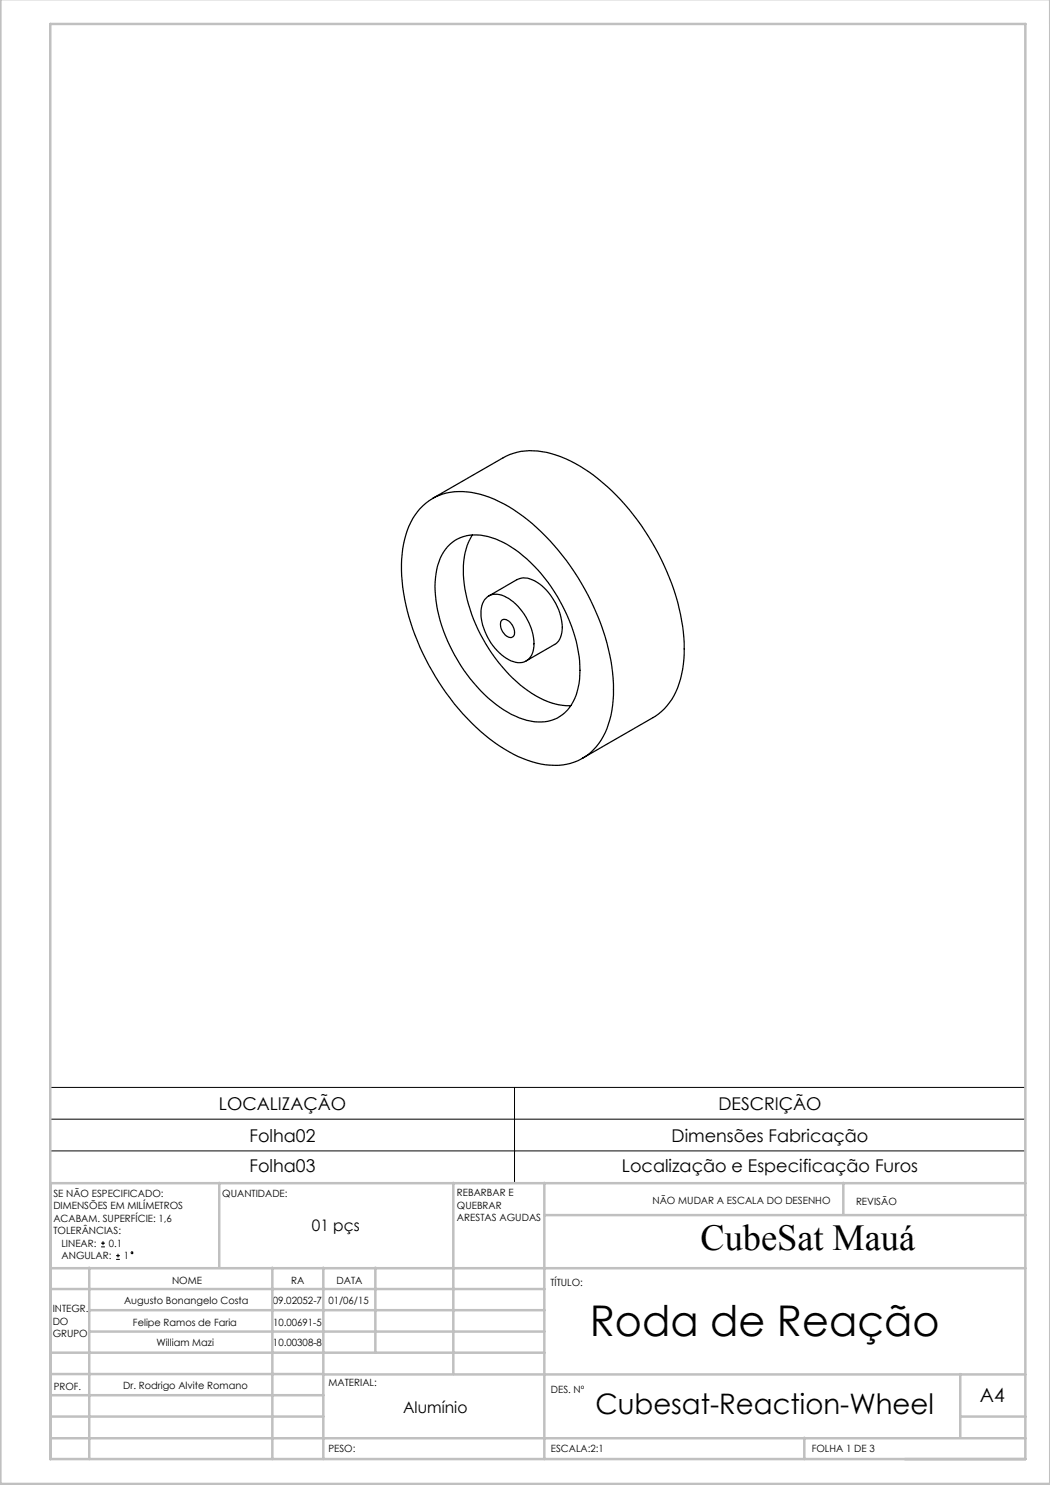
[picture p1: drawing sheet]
<svg xmlns="http://www.w3.org/2000/svg" width="210mm" height="297mm" viewBox="0 0 210 297" stroke-linecap="round" stroke-linejoin="round" font-family="sans-serif">
<g fill="none" stroke="#000" stroke-width=".2">
<path d="M10.1 217.5h195v19h-195zM102.9 217.5v19M10.1 223.8h195M10.1 230.2h195M20.2 249.4h.8M20.2 248.6h.8M20.6 248.2v.8M23.2 251.9h.8M23.2 251.1h.8M23.6 250.8v.7"/>
<circle cx="26.4" cy="250.5" r=".19"/>
</g>
<g fill="none" stroke="#c0c0c0" stroke-width=".5">
<path d="M.1 -.1v296.9h209.9v-296.9M10.1 4.8h195v287h-195zM10.1 236.6h195M43.9 236.6v16.9M90.7 236.6v38.2M108.9 236.6v55.2M168.7 236.6v6.3M10.1 257.8h98.8M10.1 253.6h195M17.9 253.5v38.3M54.5 253.5v38.3M64.7 253.5v38.3"/>
<path d="M75.1 253.5v17M108.9 243h96.2M10.1 270.5h98.8M10.1 279h54.6M10.1 274.8h54.6M17.9 266.3h91M17.9 262h91M64.7 274.9h140.4M192.1 274.8v12.7M10.1 283.3h54.6M10.1 287.7h195M160.9 287.5v4.3"/>
<path d="M192.1 283.3h13"/>
</g>
<path d="M86.5 99.7l14.1-8.2a13.1 13.1 0 0 1 11.5-.2 36.6 36.6 0 0 1 15.4 12.7 47.1 47.1 0 0 1 9.3 24.7 18.2 18.2 0 0 1-3.4 12.5l-1.1 1.1-1.2 1-14.6 8.4M84 101.7a11.1 11.1 0 0 1 11.2-3 28.4 28.4 0 0 1 13.9 8.5 48.4 48.4 0 0 1 13.5 28.5 19.4 19.4 0 0 1-2.8 13 11 11 0 0 1-11.6 4.1 29.4 29.4 0 0 1-14.7-9.1 48 48 0 0 1-13.2-28.6 19.1 19.1 0 0 1 3.2-12.8zM89.5 109.4a8 8 0 0 1 8.9-1.8 23.8 23.8 0 0 1 11.2 8.9 31.4 31.4 0 0 1 6.4 17.6 10.9 10.9 0 0 1-3.5 8.8 8.2 8.2 0 0 1-7.9 .9 24 24 0 0 1-11.2-8.9 29.6 29.6 0 0 1-6.3-19.3 11.2 11.2 0 0 1 2.4-6.2zM94.5 107a13.8 13.8 0 0 0-1.8 8.9 32.6 32.6 0 0 0 13.7 22.8 13.1 13.1 0 0 0 7.8 2.4M97.2 119.6a3.2 3.2 0 0 1 4-.2 11.3 11.3 0 0 1 5.5 10.4 3 3 0 0 1-4.5 2.4 11.3 11.3 0 0 1-5.9-10.6l.2-.9zM97.8 119.2l5.6-3.3a4.2 4.2 0 0 1 4.5 .9 11.4 11.4 0 0 1 4.5 9.7l-.5 1.3-.7 1-6 3.4M100.4 124a1.92 1.92 0 0 1 2.3 1.6 1.28 1.28 0 0 1-.5 1.9 2.6 2.6 0 0 1-1.9-3.3z" fill="none" stroke="#000" stroke-width=".25"/>
<text font-size="8.5" x="117.9" y="267.2">Roda de Reação</text>
<text font-size="7.3" x="140.1" y="249.9">CubeSat Mauá</text>
<text font-size="5.6" x="119.1" y="282.8">Cubesat-Reaction-Wheel</text>
<text font-size="3.9" x="196" y="280.4">A4</text>
<g font-size="3.5">
<text x="43.8" y="222">LOCALIZAÇÃO</text>
<text x="143.7" y="222">DESCRIÇÃO</text>
<text x="49.9" y="228.3">Folha02</text>
<text x="134.3" y="228.3">Dimensões Fabricação</text>
<text x="49.9" y="234.3">Folha03</text>
<text x="124.4" y="234.3">Localização e Especificação Furos</text>
</g>
<g font-size="3.2">
<text x="62.4" y="246.2">01 pçs</text>
<text x="80.6" y="282.7">Alumínio</text>
</g>
<g font-size="2">
<text x="10.7" y="239.4">SE NÃO ESPECIFICADO:</text>
<text x="44.5" y="239.4">QUANTIDADE:</text>
<text x="91.4" y="239.3">REBARBAR E</text>
<text x="10.7" y="241.9">DIMENSÕES EM MILÍMETROS</text>
<text x="10.7" y="244.4">ACABAM. SUPERFÍCIE: 1,6</text>
<text x="91.4" y="241.8">QUEBRAR</text>
<text x="91.4" y="244.3">ARESTAS AGUDAS</text>
<text x="130.5" y="240.8">NÃO MUDAR A ESCALA DO DESENHO</text>
<text x="171.2" y="241">REVISÃO</text>
<text x="10.7" y="246.9">TOLERÂNCIAS:</text>
<text x="12.3" y="249.4">LINEAR:</text>
<text x="12.3" y="251.9">ANGULAR:</text>
<text x="21.8" y="249.4">0.1</text>
<text x="24.8" y="251.9">1</text>
<text x="34.4" y="256.8">NOME</text>
<text x="58.3" y="256.7">RA</text>
<text x="67.3" y="256.7">DATA</text>
<text x="110.1" y="257.1">TÍTULO:</text>
<text x="10.5" y="262.4">INTEGR.</text>
<text x="24.8" y="260.9">Augusto Bonangelo Costa</text>
<text x="54.5" y="260.7">09.02052-7</text>
<text x="65.7" y="260.7">01/06/15</text>
<text x="10.5" y="264.9">DO</text>
<text x="10.5" y="267.4">GRUPO</text>
<text x="26.6" y="265.1">Felipe Ramos de Faria</text>
<text x="31.3" y="269.2">William Mazi</text>
<text x="54.6" y="269.2">10.00308-8</text>
<text x="54.6" y="265.1">10.00691-5</text>
<text x="10.7" y="277.9">PROF.</text>
<text x="24.6" y="277.8">Dr. Rodrigo Alvite Romano</text>
<text x="65.7" y="277.3">MATERIAL:</text>
<text x="110.2" y="278.5">DES. Nº</text>
<text x="65.7" y="290.3">PESO:</text>
<text x="110.2" y="290.5">ESCALA:2:1</text>
<text x="162.4" y="290.4">FOLHA 1 DE 3</text>
</g>
</svg>
